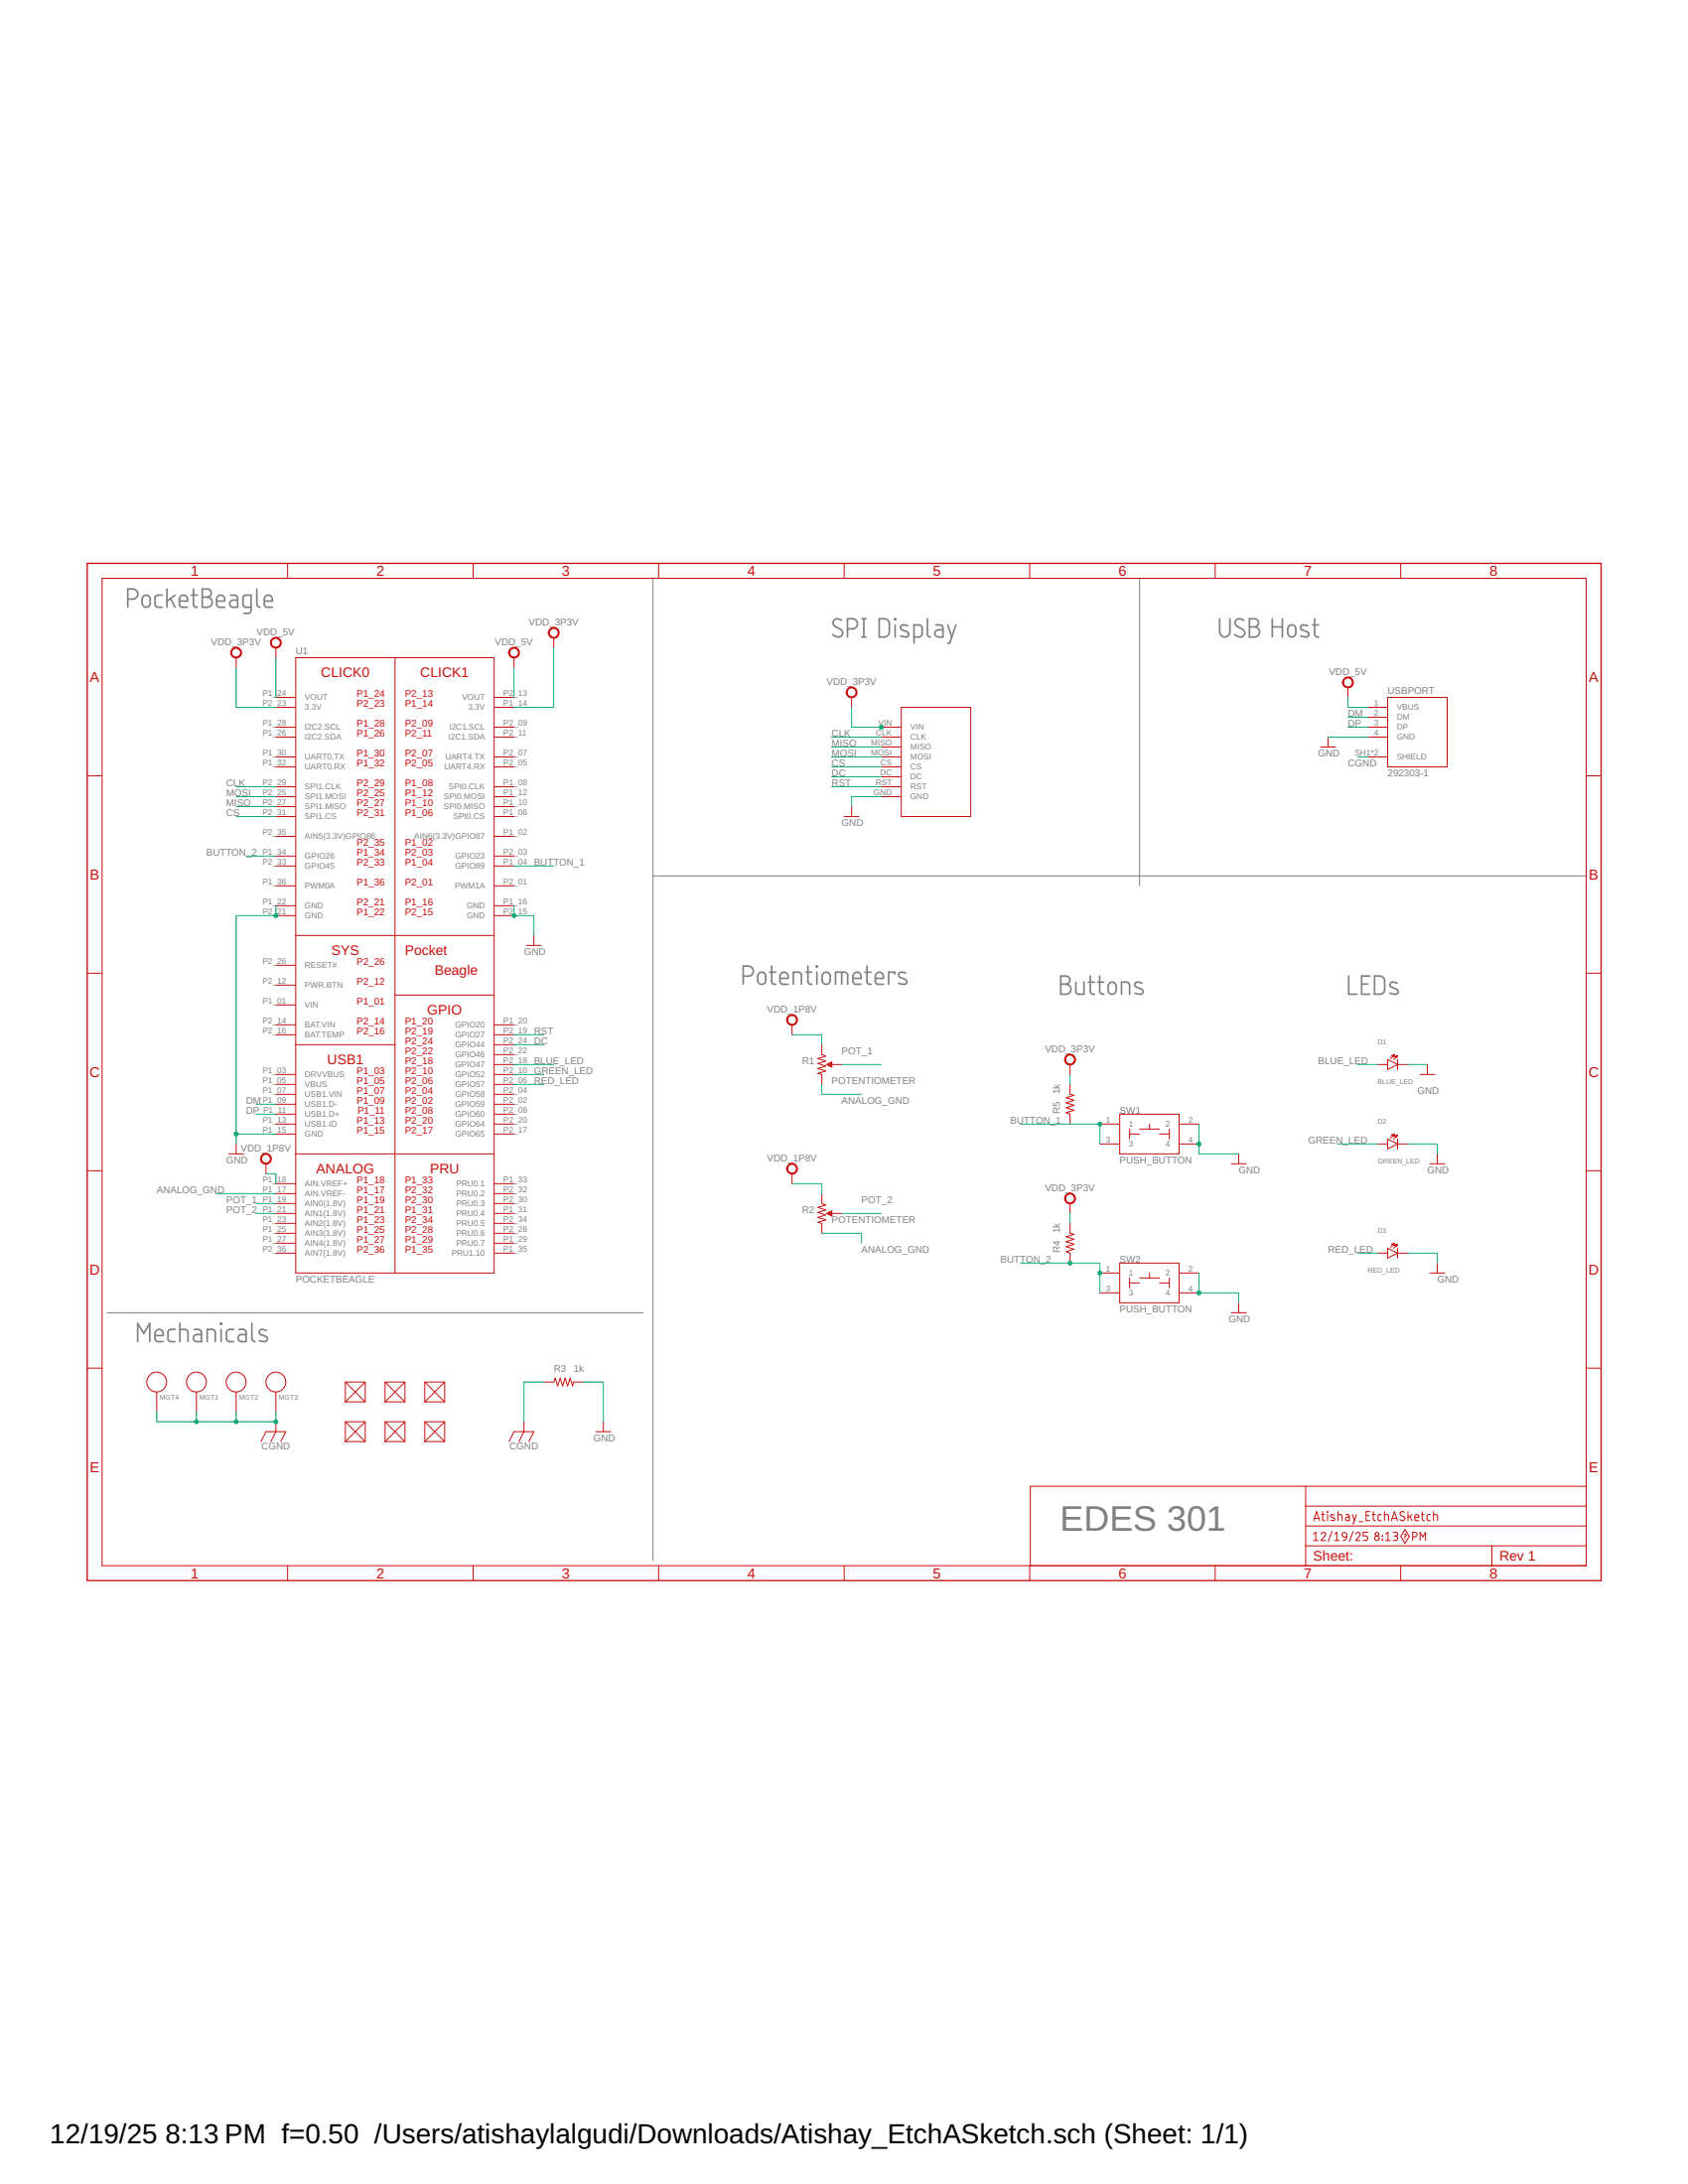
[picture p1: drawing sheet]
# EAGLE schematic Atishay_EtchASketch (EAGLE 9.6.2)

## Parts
D1  BLUE_LED  LED  [EIA-STD]
D2  GREEN_LED  LED  [EIA-STD]
D3  RED_LED  LED  [EIA-STD]
FUD1  FIDUCIAL  [FIDUCIAL_40MIL]
FUD2  FIDUCIAL  [FIDUCIAL_40MIL]
FUD3  FIDUCIAL  [FIDUCIAL_40MIL]
FUD4  FIDUCIAL  [FIDUCIAL_40MIL]
FUD5  FIDUCIAL  [FIDUCIAL_40MIL]
FUD6  FIDUCIAL  [FIDUCIAL_40MIL]
MGT1  MOUNTING_HOLE  [MOUNTING_HOLE]
MGT2  MOUNTING_HOLE  [MOUNTING_HOLE]
MGT3  MOUNTING_HOLE  [MOUNTING_HOLE]
MGT4  MOUNTING_HOLE  [MOUNTING_HOLE]
R1  POTENTIOMETER  [POT-PO90S]
R2  POTENTIOMETER  [POT-PO90S]
R3  1k  R_R0603  [R0603]
R4  1k  R_R0603  [R0603]
R5  1k  R_R0603  [R0603]
SPIDISPLAY  SCREEN  [SCREEN]
SW1  PUSH_BUTTON  [BUTTON_12.5MM]
SW2  PUSH_BUTTON  [BUTTON_12.5MM]
U1  POCKETBEAGLE  [POCKETBEAGLE]
USBPORT  292303-1  [TE_292303-1]

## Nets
ANALOG_GND: R1.CW R2.CW U1.P1_17(AIN.VREF-)
BLUE_LED: D1.ANODE U1.P2_18(GPIO47)
BUTTON_1: R5.1 SW1.1 SW1.3 U1.P1_04(GPIO89)
BUTTON_2: R4.1 SW2.1 SW2.3 U1.P1_34(GPIO26)
CGND: MGT1.P$1 MGT2.P$1 MGT3.P$1 MGT4.P$1 R3.1 USBPORT.SH1(SHIELD) USBPORT.SH2(SHIELD)
CLK: SPIDISPLAY.CLK U1.P2_29(SPI1.CLK)
CS: SPIDISPLAY.CS U1.P2_31(SPI1.CS)
DC: SPIDISPLAY.DC U1.P2_24(GPIO44)
DM: U1.P1_09(USB1.D-) USBPORT.2(DM)
DP: U1.P1_11(USB1.D+) USBPORT.3(DP)
GND: D1.CATHODE D2.CATHODE D3.CATHODE R3.2 SPIDISPLAY.GND SW1.2 SW1.4 SW2.2 SW2.4 U1.P1_15(GND) U1.P1_16(GND) U1.P1_22(GND) U1.P2_15(GND) U1.P2_21(GND) USBPORT.4(GND)
GREEN_LED: D2.ANODE U1.P2_10(GPIO52)
MISO: SPIDISPLAY.MISO U1.P2_27(SPI1.MISO)
MOSI: SPIDISPLAY.MOSI U1.P2_25(SPI1.MOSI)
POT_1: R1.S U1.P1_19(AIN0(1.8V))
POT_2: R2.S U1.P1_21(AIN1(1.8V))
RED_LED: D3.ANODE U1.P2_06(GPIO57)
RST: SPIDISPLAY.RST U1.P2_19(GPIO27)
VDD_1P8V: R1.CCW R2.CCW U1.P1_18(AIN.VREF+)
VDD_3P3V: R4.2 R5.2 SPIDISPLAY.VIN U1.P1_14(3.3V) U1.P2_23(3.3V)
VDD_5V: U1.P1_24(VOUT) U1.P2_13(VOUT) USBPORT.1(VBUS)
Unconnected: FUD1.P$1 FUD2.P$1 FUD3.P$1 FUD4.P$1 FUD5.P$1 FUD6.P$1 U1.P1_02(AIN6(3.3V)GPIO87) U1.P1_03(DRVVBUS) U1.P1_05(VBUS) U1.P1_06(SPI0.CS) U1.P1_07(USB1.VIN) U1.P1_08(SPI0.CLK) U1.P1_10(SPI0.MISO) U1.P1_12(SPI0.MOSI) U1.P1_13(USB1.ID) U1.P1_20(GPIO20) U1.P1_23(AIN2(1.8V)) U1.P1_25(AIN3(1.8V)) U1.P1_26(I2C2.SDA) U1.P1_27(AIN4(1.8V)) U1.P1_28(I2C2.SCL) U1.P1_29(PRU0.7) U1.P1_30(UART0.TX) U1.P1_31(PRU0.4) U1.P1_32(UART0.RX) U1.P1_33(PRU0.1) U1.P1_35(PRU1.10) U1.P1_36(PWM0A) U1.P2_01(PWM1A) U1.P2_02(GPIO59) U1.P2_03(GPIO23) U1.P2_04(GPIO58) U1.P2_05(UART4.RX) U1.P2_07(UART4.TX) U1.P2_08(GPIO60) U1.P2_09(I2C1.SCL) U1.P2_11(I2C1.SDA) U1.P2_12(PWR.BTN) U1.P2_16(BAT.TEMP) U1.P2_17(GPIO65) U1.P2_20(GPIO64) U1.P2_22(GPIO46) U1.P2_26(RESET#) U1.P2_28(PRU0.6) U1.P2_30(PRU0.3) U1.P2_32(PRU0.2) U1.P2_33(GPIO45) U1.P2_34(PRU0.5) U1.P2_35(AIN5(3.3V)GPIO86) U1.P2_36(AIN7(1.8V))

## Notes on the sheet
- PocketBeagle
- SPI Display | USB Host
- Potentiometers
- Buttons | LEDs
- Mechanicals
- EDES 301

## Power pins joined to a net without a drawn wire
BAT.VIN: U1.P2_14(BAT.VIN)
VIN: U1.P1_01(VIN)
